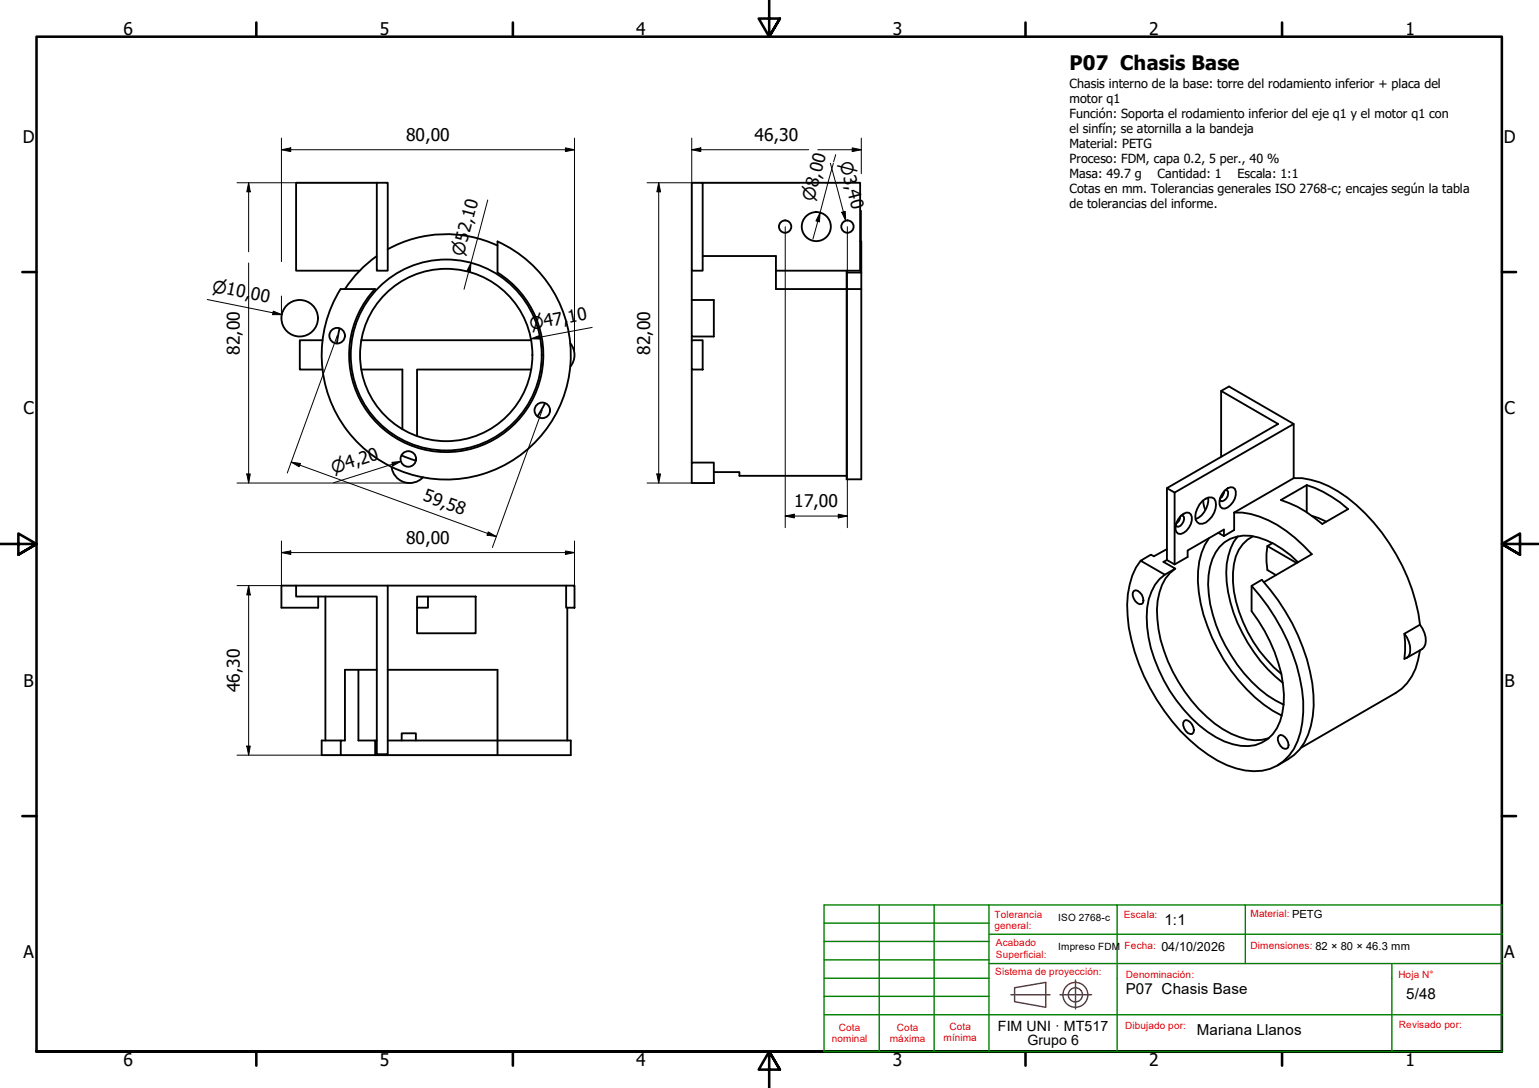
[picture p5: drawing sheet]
<svg xmlns="http://www.w3.org/2000/svg" width="420mm" height="297mm" viewBox="0 0 420 297" stroke-linecap="round" stroke-linejoin="round" font-family="sans-serif">
<!-- layer: Visible (ISO) -->
<g fill="none" stroke="#000" stroke-width=".51">
<path d="M102.9 49.9h3v24h-3zM102.9 49.9h-22.1v24h17.4M188.8 49.9h3v24h-3zM191.8 49.9h43v24h-23M93 78.9h9.4M102.4 78.9a26.5 26.5 0 0 0 2.7 38.6 26.5 26.5 0 0 0 38.3-5.2 26.5 26.5 0 0 0-7.6-37.9v-8.5a34 34 0 0 1 16.4 46.4 34 34 0 0 1-47.1 14.2 34 34 0 0 1-12.1-47.6M102.8 69.9a33 33 0 0 0-8.6 9M135.8 67a33 33 0 0 0-30 1.1M188.8 73.9v8M191.8 69.9h20v9h23.3M231.1 74.4v56.5h4v-56.5M234.8 65.9h.3v8.5h-4v-.5"/>
<path d="M88.1 92.9h-6.2v8h6.2M92.7 89.7l-.7 4.1M98.6 92.9h46.4M155.7 93.7a5 5 0 0 1 0 6.4M188.8 92.9h3v8h-3zM188.8 81.9h6.1v10h-6.1zM188.8 91.9v1M98.6 100.9h11.3v16.2M145 100.9h-31.1v18.1M148.8 110.1l-2.1 3.6M188.8 100.9v25.4M333.4 106.7l15.5 9-30.3 17.6v19.6"/>
<path d="M353.2 115.7l-32.5 18.8v19.6M106.9 127.4a5 5 0 0 0 3.4 4.2 5 5 0 0 0 5.2-1.3M109.6 124.3l3.9 1.5M188.8 126.3h6.1v5.6h-6.1zM194.9 128.9h7v1h29.2M318.6 133.3l2.1 1.2M328.3 136.8a2.45 2.45 0 0 1 3.2-.7 5.1 5.1 0 0 1-2.3 6.6 1.75 1.75 0 0 1-2 .2 1.75 1.75 0 0 1-.9-1.9 6.8 6.8 0 0 1 2-4.2zM328.5 136.6l.6 2.6M329.8 135.9a5.9 5.9 0 0 1-3.4 5.8M333.3 135.6l.2 .1M333.4 124.7v-18l2.1-1.2 17.7 10.2v14.8M334.3 134.1a3.2 3.2 0 0 1-1.2 2"/>
<path d="M334.4 133.9a1.79 1.79 0 0 1 2.7-.4 4.3 4.3 0 0 1-2.7 5.4l-.7-.1a2.34 2.34 0 0 1-.5-3.1zM334.6 133.8h.4a1.96 1.96 0 0 1-1.7 3l-.3-.4M336.9 139.9a23 23 0 0 1 14.3 5.1l2.3 1.8 4.6 4.5-13 7.6M336.9 139.9v4.8l-2.8 1.7M349.7 136.5l7-4.1a30.3 30.3 0 0 1 11.3 6.6l-7 4.1a32.2 32.2 0 0 0-11.3-6.6zM353.2 130.5a22.9 22.9 0 0 1 14.7 5.4 53.5 53.5 0 0 1 19.8 34.6M353.2 130.5l-16.3 9.4M356.7 132.4v7.5M80.8 159.9h25.1v46h-3v-43h-22.1zM80.8 159.9h-4v6h10.1v-3M105.9 159.9h48.7M154.6 159.9h2.2v6h-2.2z"/>
<path d="M311.4 153.1a21.6 21.6 0 0 0-3.6 15 54.2 54.2 0 0 0 22 37.9 21.6 21.6 0 0 0 14.8 4.4 12.8 12.8 0 0 0 10.4-10.5 34.2 34.2 0 0 0-1-18.2 57.8 57.8 0 0 0-12.3-21.8M318 156.9a13.6 13.6 0 0 0-4.9 11.6 40.5 40.5 0 0 0 10.1 25.2 28.3 28.3 0 0 0 13.3 9.5 10.1 10.1 0 0 0 13.6-8.5 31.7 31.7 0 0 0-3.4-19.6l-1.5-2.8-3.5-5.4v-7l2.8-1.6a54.4 54.4 0 0 1 14.1 31.4 21.7 21.7 0 0 1-3.8 14.9l-1.5 1.5-4.5 2.9M318.6 149.9l-3.6 2-.8-.5-2.8 1.7 6.6 3.8 2.9-1.7-3.3-1.8 1-.5M320.9 155.2a13.3 13.3 0 0 0-5.1 11.3 41.3 41.3 0 0 0 13.6 29.2 22 22 0 0 0 13.2 6.4l2-.1 1.8-.5M322.2 141a2.31 2.31 0 0 1-1.1 2M322.4 140.8a1.72 1.72 0 0 1 2.7-.4 4.2 4.2 0 0 1-2.7 5.4l-.7-.1a2.28 2.28 0 0 1-.5-3zM322.5 140.7l.5 .1a1.98 1.98 0 0 1-1.8 2.9l-.2-.3M330.1 146.9a20.1 20.1 0 0 0-2.8 14.8 47.6 47.6 0 0 0 20.2 32.3l2.4 1.4M332.6 145.5l1.5 .9v-1.8l-9.9 5.7v1.8l-3.5 2-2.1-1.2M337.9 146.4a16.9 16.9 0 0 0-3 12.6 42.2 42.2 0 0 0 15.3 27.4M342.1 146.4a9.7 9.7 0 0 0-5.2 7.6 32 32 0 0 0 5.2 21.2 39.2 39.2 0 0 0 7.7 8.8M346 149.1l-.2 2.1 .2 4.4 2.4 1.4"/>
<path d="M346 149.1l8 4.6M347.4 148.3l-1.4 .8M354.4 153.5a23.5 23.5 0 0 0-13-7.2 9.5 9.5 0 0 0-10.4 6.4 24 24 0 0 0 .1 15.1 40.7 40.7 0 0 0 17.1 23.4l2.3 1.2M358.1 140.8l4 1.6M88.8 162.9v39.3M113.9 162.9h16v10h-16zM116.8 162.9v3h-2.9M154.9 165.9v36.3M309.5 161.4l.4-.3a2.72 2.72 0 0 1 2.1 3.5l-.3 .3a2.45 2.45 0 0 1-2.2-3.5zM383.4 173a5.9 5.9 0 0 1 1.2 6.1l-1.2 .8 .2-2.2zM387.7 177.5a16.2 16.2 0 0 1-5 10.5l-1.7 1.2-25.8 14.9M387.7 170.5a5.7 5.7 0 0 1 1 6.2l-.5 .5-4.2 2.4"/>
<path d="M387.7 170.5l-4.3 2.5M97.9 182.9v19.3h4.5v4h-9.4v-4h1.2v-19.3h8.7M105.9 182.9h29.9v23.3M323.3 196.8a1.53 1.53 0 0 1 2.1 1 1.86 1.86 0 0 1 0 2.6 2.54 2.54 0 0 1-2.1-3.6zM93 202.2h-5.2v4h5.2M102.4 202.2h.5M105.9 202.2h49.9v4h-53.4M109.7 202.2v-2h3.8v2M349.1 200.9a1.53 1.53 0 0 1 2.2 1 1.77 1.77 0 0 1 0 2.5 2.45 2.45 0 0 1-2.2-3.5z"/>
<circle cx="214.3" cy="61.9" r="1.68"/>
<circle cx="222.9" cy="61.9" r="4"/>
<circle cx="231.4" cy="61.9" r="1.68"/>
<circle cx="81.8" cy="86.9" r="5"/>
<circle cx="92" cy="91.6" r="2.13"/>
<circle cx="121.8" cy="96.9" r="26.1"/>
<circle cx="121.8" cy="96.9" r="23.5"/>
<circle cx="148.1" cy="112" r="2.13"/>
<circle cx="111.5" cy="125.3" r="2.13"/>
</g>
<!-- layer: Borde (ISO) -->
<g fill="none" stroke="#000" stroke-width=".7">
<path d="M70 6.1v3.9M140 6.1v3.9M210 0v10l-2.9-4.9h5.8l-2.9 4.9 2.9-4.9M280 6.1v3.9M350 6.1v3.9M6.1 74.3h3.9M410 74.3h3.9M0 148.5h10l-5-2.8v5.7l5-2.9-5 2.9M420 148.5h-10l5-2.8v5.7l-5-2.9 5 2.9M6.1 222.8h3.9M410 222.8h3.9M10 287.1v-277.1h400v277.1h-400h400"/>
<path d="M70 287.1v3.8M140 287.1v3.8M212.9 292l-2.9-4.9 2.9 4.9h-5.8l2.9-4.9v9.9M280 287.1v3.8M350 287.1v3.8"/>
</g>
<g fill="none" stroke="#800040" stroke-width=".38">
<path d="M276 271.6h10.6M277 269.7l8.5-1.5v6.8l-8.5-1.5zM289.4 271.6h8.6M293.6 267.6v7.8"/>
<circle cx="293.6" cy="271.6" r="3.4"/>
<circle cx="293.6" cy="271.6" r="1.94"/>
</g>
<g fill="none" stroke="#008000" stroke-width=".38">
<path d="M225 257h45M225 252h45M240 247.1v40h30M255 247.1v40M270 247.1h35v40M270 255.1h140M305 247.1h35M225 277h185M225 272h45M225 267.1h45M225 262.1h45M270 263.1h140"/>
<path d="M340 263.1v-16h70v40h-140M380 263.1v24M225 287.1v-40h45v40"/>
</g>
<path d="M225 287.1h15" fill="none" stroke="#008000" stroke-width=".51"/>
<!-- layer: Cota (ISO) -->
<g fill="none" stroke="#000" stroke-width=".27">
<path d="M76.8 37.7v33.7M156.8 37.7v59.2M188.8 37.7v36.2M235.1 37.7v9.7M64.7 49.9h38.2M67.9 49.9l.4 2.5h-.9zM67.9 49.9v18.9M76.8 40.9l2.6-.5v1zM76.8 40.9h80M133.2 54.6l-6.5 24.4M154.4 40.4l2.4 .5-2.4 .5zM176.7 49.9h41.7"/>
<path d="M179.8 49.9l.5 2.5h-1zM179.8 49.9v82M188.8 40.9l2.5-.5v1zM188.8 40.9h32M223.3 40.9h11.8M223.9 58l-.2 2.6-.9-.3zM225.3 49.9h3.6M226.7 44.6l4.2 15.6M227.5 44.6l-5.6 20.7M228.2 42.2l-.6 2M229.8 58l1-.3 .1 2.5zM232.7 40.4l2.4 .5-2.4 .5z"/>
<path d="M235.1 57.5v16.9M67.9 71.8v60.1M128.6 71.7l-.2 2.6-1-.3zM214.4 61.9v82.2M231.3 61.9v82.2M56.6 81.8l20.4 4.1M74.6 84.9l2.4 1h-2.6zM76.8 80.8v6.1M92.1 91.6l-13.7 37.5M145 92.5l2.4-.9 .1 1zM161.7 89.4l-16.7 3.1M148 112l-13.6 37.5"/>
<path d="M64.7 131.9h47.1M67.4 129.4h.9l-.4 2.5zM79.5 126.2l2.5 .3-.3 .9zM79.5 126.2l56 20.3M107 126.2l2.5-.2-2.2 1.2zM109.5 126l-18.4 5.8M176.7 131.9h12.1M179.3 129.4h1l-.5 2.5zM64.7 159.9h16.1M67.9 159.9l.4 2.5h-.9zM67.9 159.9v46.3M76.8 150.9l2.6-.5v1z"/>
<path d="M76.8 147.7v12.2M76.8 150.9h80M133.3 145.2l2.2 1.3-2.5-.4zM154.4 150.4l2.4 .5-2.4 .5zM156.8 147.7v12.2M214.4 140.9l2.5-.5v1zM214.4 140.9h16.9M228.9 140.4l2.4 .5-2.4 .5zM64.7 206.2h71.1M67.4 203.7h.9l-.4 2.5z"/>
</g>
<g fill="#000">
<path d="M67.9 49.9l.4 2.5h-.9zM76.8 40.9l2.6-.5v1zM154.4 40.4l2.4 .5-2.4 .5zM179.8 49.9l.5 2.5h-1zM188.8 40.9l2.5-.5v1zM229.8 58l1-.3 .1 2.5zM232.7 40.4l2.4 .5-2.4 .5zM128.6 71.7l-.2 2.6-1-.3zM223.9 58l-.2 2.6-.9-.3zM74.6 84.9l2.4 1h-2.6zM145 92.5l2.4-.9 .1 1zM67.4 129.4h.9l-.4 2.5z"/>
<path d="M79.5 126.2l2.5 .3-.3 .9zM107 126.2l2.5-.2-2.2 1.2zM179.3 129.4h1l-.5 2.5zM76.8 150.9l2.6-.5v1zM133.3 145.2l2.2 1.3-2.5-.4zM154.4 150.4l2.4 .5-2.4 .5zM214.4 140.9l2.5-.5v1zM228.9 140.4l2.4 .5-2.4 .5zM67.9 159.9l.4 2.5h-.9zM67.4 203.7h.9l-.4 2.5z"/>
</g>
<text font-size="5.5" x="292" y="19.2">P07 Chasis Base</text>
<g font-size="4.8">
<text x="33.7" y="9.6">6</text>
<text x="103.7" y="9.6">5</text>
<text x="173.7" y="9.6">4</text>
<text x="243.7" y="9.6">3</text>
<text x="313.7" y="9.6">2</text>
<text x="383.7" y="9.6">1</text>
<text x="6.2" y="38.9">D</text>
<text x="110.9" y="38.5">80,00</text>
<text x="206" y="38.5">46,30</text>
<text x="410.5" y="38.9">D</text>
<text x="65.5" y="96.9" transform="rotate(-90 65.5 96.9)">82,00</text>
<text x="177.5" y="96.9" transform="rotate(-90 177.5 96.9)">82,00</text>
<text x="6.4" y="113.1">C</text>
<text x="410.7" y="113.1">C</text>
<text x="115.3" y="136.6" transform="rotate(20 115.3 136.6)">59,58</text>
<text x="216.9" y="138.5">17,00</text>
<text x="110.9" y="148.5">80,00</text>
<text x="6.4" y="187.4">B</text>
<text x="65.5" y="189" transform="rotate(-90 65.5 189)">46,30</text>
<text x="410.7" y="187.4">B</text>
<text x="6.4" y="261.7">A</text>
<text x="410.7" y="261.7">A</text>
<text x="33.7" y="290.9">6</text>
<text x="103.7" y="290.9">5</text>
<text x="173.7" y="290.9">4</text>
<text x="243.7" y="290.9">3</text>
<text x="313.7" y="290.9">2</text>
<text x="383.7" y="290.9">1</text>
</g>
<g font-size="4.6">
<text x="229.2" y="44.5" transform="rotate(75 229.2 44.5)">⌀3,40</text>
<text x="222.2" y="55.1" transform="rotate(-75 222.2 55.1)">⌀8,00</text>
<text x="126.6" y="70.1" transform="rotate(-75 126.6 70.1)">⌀52,10</text>
<text x="57.8" y="79.6" transform="rotate(11 57.8 79.6)">⌀10,00</text>
<text x="144.9" y="90.1" transform="rotate(-11 144.9 90.1)">⌀47,10</text>
<text x="91.1" y="129.3" transform="rotate(-18 91.1 129.3)">⌀4,20</text>
</g>
<g font-size="4.1">
<text x="317.9" y="252.7">1:1</text>
<text x="307.3" y="271.5">P07 Chasis Base</text>
<text x="383.9" y="272.8">5/48</text>
<text x="326.7" y="282.6">Mariana Llanos</text>
</g>
<g font-size="3.9">
<text x="272.4" y="281.4">FIM UNI · MT517</text>
<text x="280.5" y="285.3">Grupo 6</text>
</g>
<g font-size="3.4">
<text x="292" y="23.9">Chasis interno de la base: torre del rodamiento inferior + placa del</text>
<text x="292" y="28.1">motor q1</text>
<text x="292" y="32.1">Función: Soporta el rodamiento inferior del eje q1 y el motor q1 con</text>
<text x="292" y="36.2">el sinfín; se atornilla a la bandeja</text>
<text x="292" y="40.4">Material: PETG</text>
<text x="292" y="44.5">Proceso: FDM, capa 0.2, 5 per., 40 %</text>
<text x="292" y="48.6">Masa: 49.7 g</text>
<text x="292" y="52.8">Cotas en mm. Tolerancias generales ISO 2768-c; encajes según la tabla</text>
<text x="316" y="48.6">Cantidad: 1</text>
<text x="337.8" y="48.6">Escala: 1:1</text>
<text x="292" y="56.8">de tolerancias del informe.</text>
<text x="317.1" y="259.7">04/10/2026</text>
</g>
<g font-size="2.7" fill="#f00">
<text x="271.5" y="250.5">Tolerancia</text>
<text x="306.8" y="250.7">Escala:</text>
<text x="341.4" y="250.4">Material: PETG</text>
<text x="271.5" y="253.7">general:</text>
<text x="271.9" y="258.4">Acabado</text>
<text x="271.9" y="261.5">Superficial:</text>
<text x="307" y="259.1">Fecha:</text>
<text x="341.4" y="259">Dimensiones: 82 × 80 × 46.3 mm</text>
<text x="271.7" y="266.3">Sistema de proyección:</text>
<text x="307.3" y="267.1">Denominación:</text>
<text x="381.8" y="267.1">Hoja N°</text>
<text x="229" y="281.5">Cota</text>
<text x="244.9" y="281.5">Cota</text>
<text x="259.2" y="281.1">Cota</text>
<text x="307.1" y="281">Dibujado por:</text>
<text x="381.9" y="280.7">Revisado por:</text>
<text x="227.1" y="284.6">nominal</text>
<text x="243" y="284.6">máxima</text>
<text x="257.6" y="284.3">mínima</text>
</g>
<g font-size="2.7">
<text x="288.9" y="251.4">ISO 2768-c</text>
<text x="288.9" y="259.3">Impreso FDM</text>
</g>
</svg>
